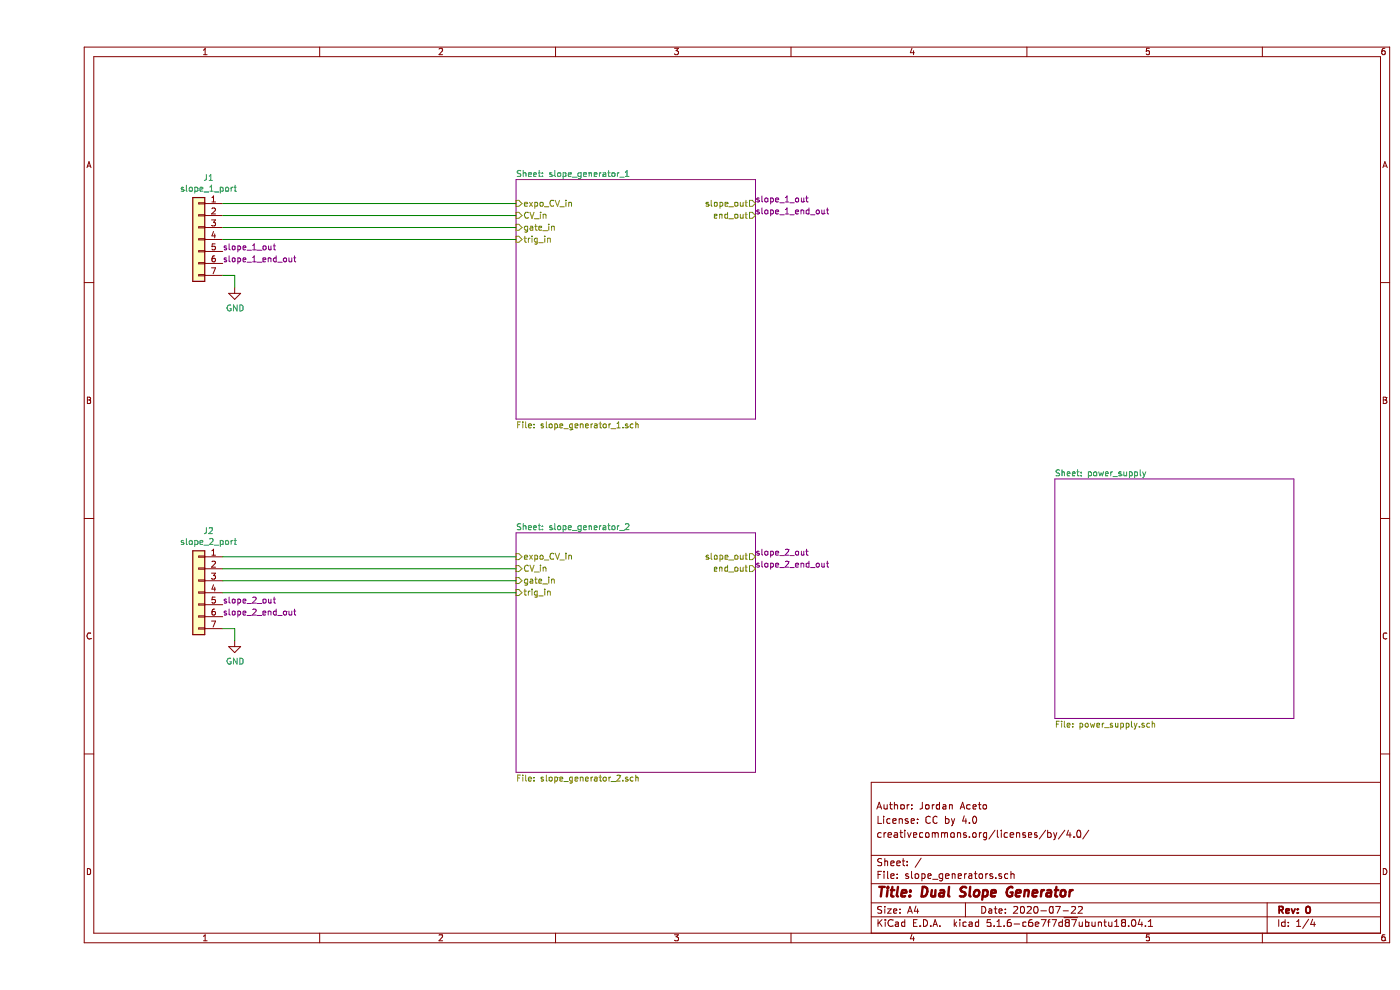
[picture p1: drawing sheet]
EESchema Schematic File Version 4
EELAYER 30 0
EELAYER END
$Descr A4 11693 8268
encoding utf-8
Sheet 1 4
Title "Dual Slope Generator"
Date "2020-07-22"
Rev "0"
Comp ""
Comment1 "creativecommons.org/licenses/by/4.0/"
Comment2 "License: CC by 4.0"
Comment3 "Author: Jordan Aceto"
Comment4 ""
$EndDescr
$Sheet
S 4000 1500 2000 2000
U 5EEA5DFE
F0 "slope_generator_1" 50
F1 "slope_generator_1.sch" 50
F2 "expo_CV_in" I L 4000 1700 50 
F3 "gate_in" I L 4000 1900 50 
F4 "trig_in" I L 4000 2000 50 
F5 "slope_out" O R 6000 1700 50 
F6 "end_out" O R 6000 1800 50 
F7 "CV_in" I L 4000 1800 50 
$EndSheet
$Sheet
S 8500 4000 2000 2000
U 5F7A7DD4
F0 "power_supply" 50
F1 "power_supply.sch" 50
$EndSheet
$Sheet
S 4000 4450 2000 2000
U 5F422028
F0 "slope_generator_2" 50
F1 "slope_generator_2.sch" 50
F2 "expo_CV_in" I L 4000 4650 50 
F3 "gate_in" I L 4000 4850 50 
F4 "trig_in" I L 4000 4950 50 
F5 "slope_out" O R 6000 4650 50 
F6 "end_out" O R 6000 4750 50 
F7 "CV_in" I L 4000 4750 50 
$EndSheet
$Comp
L Connector_Generic:Conn_01x07 J1
U 1 1
P 1350 2000
F 0 "J1" H 1268 2517 50  0000 C CNN
F 1 "slope_1_port" H 1268 2426 50  0000 C CNN
F 2 "Connector_PinHeader_2.54mm:PinHeader_1x07_P2.54mm_Vertical" H 1350 2000 50  0001 C CNN
F 3 "~" H 1350 2000 50  0001 C CNN
	1    1350 2000
	-1   0    0    -1  
$EndComp
Wire Wire Line
	1550 1700 4000 1700
Wire Wire Line
	1550 1800 4000 1800
Wire Wire Line
	1550 1900 4000 1900
Wire Wire Line
	1550 2000 4000 2000
$Comp
L power:GND #PWR070
U 1 1
P 1650 2400
F 0 "#PWR070" H 1650 2150 50  0001 C CNN
F 1 "GND" H 1655 2227 50  0000 C CNN
F 2 "" H 1650 2400 50  0001 C CNN
F 3 "" H 1650 2400 50  0001 C CNN
	1    1650 2400
	1    0    0    -1  
$EndComp
Wire Wire Line
	1650 2400 1650 2300
Wire Wire Line
	1650 2300 1550 2300
$Comp
L Connector_Generic:Conn_01x07 J2
U 1 1
P 1350 4950
F 0 "J2" H 1268 5467 50  0000 C CNN
F 1 "slope_2_port" H 1268 5376 50  0000 C CNN
F 2 "Connector_PinHeader_2.54mm:PinHeader_1x07_P2.54mm_Vertical" H 1350 4950 50  0001 C CNN
F 3 "~" H 1350 4950 50  0001 C CNN
	1    1350 4950
	-1   0    0    -1  
$EndComp
Wire Wire Line
	1550 4650 4000 4650
Wire Wire Line
	1550 4750 4000 4750
Wire Wire Line
	1550 4850 4000 4850
Wire Wire Line
	1550 4950 4000 4950
$Comp
L power:GND #PWR071
U 1 1
P 1650 5350
F 0 "#PWR071" H 1650 5100 50  0001 C CNN
F 1 "GND" H 1655 5177 50  0000 C CNN
F 2 "" H 1650 5350 50  0001 C CNN
F 3 "" H 1650 5350 50  0001 C CNN
	1    1650 5350
	1    0    0    -1  
$EndComp
Wire Wire Line
	1650 5350 1650 5250
Wire Wire Line
	1650 5250 1550 5250
Text Label 1550 5050 0    50   ~ 0
slope_2_out
Text Label 1550 5150 0    50   ~ 0
slope_2_end_out
Text Label 6000 4650 0    50   ~ 0
slope_2_out
Text Label 6000 4750 0    50   ~ 0
slope_2_end_out
Text Label 6000 1700 0    50   ~ 0
slope_1_out
Text Label 6000 1800 0    50   ~ 0
slope_1_end_out
Text Label 1550 2100 0    50   ~ 0
slope_1_out
Text Label 1550 2200 0    50   ~ 0
slope_1_end_out
$EndSCHEMATC
